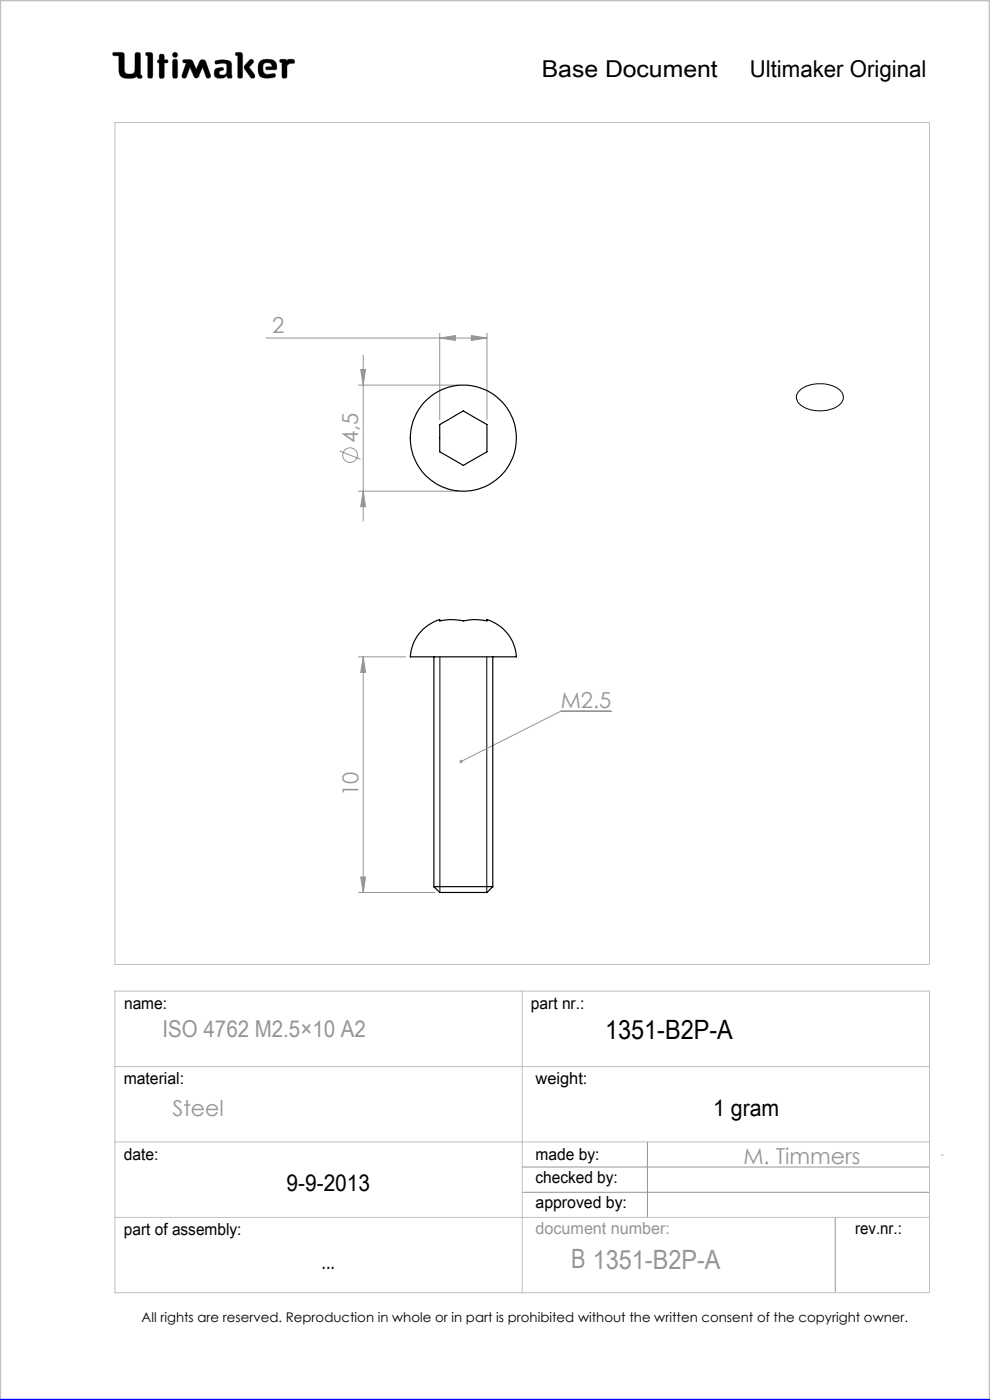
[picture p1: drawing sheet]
<svg xmlns="http://www.w3.org/2000/svg" width="210mm" height="297mm" viewBox="0 0 210 297" stroke-linecap="round" stroke-linejoin="round" font-family="sans-serif">
<g fill="none" stroke="#c0c0c0" stroke-width=".21">
<path d="M24 11.1h1.9l.4 .3 .2 3.9a1.51 1.51 0 0 0 2 0l.2-4a.77 .77 0 0 1 1 0l.1 4.6 .3 .1a.39 .39 0 0 1-.3 .6l-.6-.1-.1-.3-.9 .4-2.1-.1-.6-.5-.3-1.5v-2.7h-1a.39 .39 0 0 1-.3-.2 .39 .39 0 0 1 .1-.5zM31 11.1l1.2 .1 .2 .4-.1 4.8a.6 .6 0 0 1-.6 .2 .6 .6 0 0 1-.4-.5v-4.3l-.4-.1zM33.8 12.7v-1.1a.6 .6 0 0 1 .7-.1 .6 .6 0 0 1 .4 .5v.7h.6a.37 .37 0 0 1 0 .6l-.6 .1-.1 3.1a.6 .6 0 0 1-.6 .1 .6 .6 0 0 1-.4-.5v-2.7M33.8 12.7h.1M33.8 13.4h.1M33.8 15.7h.1M33.8 12.7h-.3l-.1 .3v.2l.4 .2M36.7 11.3l.4-.2 .4 .2 .2 .3-.2 .4-.4 .2-.4-.2-.1-.4zM36.8 12.6h.7l.2 .5v3l-.2 .5h-.7l-.2-.5v-3zM38.9 12.7h1.6l.5 .4 .6 1.6 .7-1.6 .5-.4 .6 .1 1.3 3.1-.1 .5a.53 .53 0 0 1-.5 .2 .53 .53 0 0 1-.4-.3l-.7-2-1 2.1-.4 .2-.4-.2-.9-2.1-.7 2a.54 .54 0 0 1-.5 .3 .54 .54 0 0 1-.5-.2v-.5l.9-2.5-.7-.2zM42.1 16.3h.1M45.6 12.9a3.7 3.7 0 0 1 3.4 .3l.1 .5 .1 2.7a.64 .64 0 0 1-1-.2l-1 .4-1.2-.1a1.15 1.15 0 0 1 0-2l1-.2 .3 .1 .1 .4-.8 .3-.1 .6 .2 .1 .8 .1 .4-.2 .2-.6-.1-1.5a2.59 2.59 0 0 0-2 0l-.4-.2z"/>
<path d="M50 11.1l1.3 .1 .2 .4-.1 4.8a.57 .57 0 0 1-.6 .2 .57 .57 0 0 1-.4-.5v-4.3l-.4-.1zM52.9 12.8l.4-.2 .4 .1 .1 .4-1 1.1 1.2 1.6 .1 .5-.2 .3h-.4l-.4-.2-1.3-2 .1-.6zM55 13.3a2.62 2.62 0 0 1 3.5-.1l.2 1.1-.1 .5h-2l-.3-.2 .1-.4 1.3-.1-.2-.5-.3-.2-.9-.1-.4 .4-.1 1.1 .2 .6 .8 .4 1.5-.2 .1 .1v.6a3.8 3.8 0 0 1-3.3-.1 3.2 3.2 0 0 1-.1-2.9zM56.6 14.8h.1M59.4 12.6h1.2l.3 .3a1.21 1.21 0 0 1 1.5-.2v.7l-.9 .1-.6 .4-.1 2.5a.6 .6 0 0 1-.6 .2 .6 .6 0 0 1-.4-.5v-2.8l-.5-.2zM24.4 26h172.8v178.6h-172.8zM24.4 210.3h172.8v63.9h-172.8zM110.8 210.3v63.9M24.4 226.3h172.8M24.4 242.2h172.8M24.4 258.3h172.8"/>
</g>
<g fill="none" stroke="#959595" stroke-width=".21">
<path d="M56.4 71.7h46.9M76.5 78.4h1l-.5 3.3zM77 75.3v35.3M93.3 71.7l3.3-.5v1zM93.3 70.7v18.4M100 71.2l3.3 .5-3.3 .5zM103.3 70.7v18.4M72 95.7l4.5 1.7M76 81.7h21.3M76 104.2h21.3M77 104.2l.5 3.3h-1zM76 139.3h10"/>
<path d="M77 139.3l.5 3.4h-1zM77 139.3v50M129.6 150.9h-10.7l-21.1 10.6M76 189.3h16.3M76.5 186.1h1l-.5 3.2zM110.8 247.6h86.4M110.8 252.9h86.4M137.3 242.2v16.1M177.2 258.3v15.9M199.7 245h.3"/>
<circle cx="74.3" cy="96.6" r="1.55"/>
</g>
<path d="M0 297v-297h210v297" fill="none" stroke="#c0c0c0" stroke-width=".5"/>
<path d="M0 297h210" fill="none" stroke="#00f" stroke-width=".5"/>
<path d="M45.7 12.9l-.1 .5 .2 .2 1.2-.2 .9 .1 .2 .3-.1 1.4a.84 .84 0 0 1-.6 .7 .84 .84 0 0 1-.9-.3l.1-.4 .4-.2a.36 .36 0 0 0 .4-.4 .36 .36 0 0 0-.4-.3 1.23 1.23 0 0 0-1.6 1 1.07 1.07 0 0 0 .3 1.1 1.07 1.07 0 0 0 1.1 .2h.6l.3-.2a.28 .28 0 0 1 .4-.3 .28 .28 0 0 1 .2 .4 .57 .57 0 0 0 .6 .2 .57 .57 0 0 0 .3-.6l-.1-2.4a1.23 1.23 0 0 0-1.5-1zM50 11.1v.6l.4 .1v4.6l.3 .2h.5l.3-.3v-4.8l-.4-.4zM53 12.7l-1.2 1.3v.5l1.4 2 .6 .1 .2-.2v-.6l-1.2-1.6 1-.9v-.4l-.4-.3zM55.2 12.9a2.9 2.9 0 0 0 .1 3.4l.5 .2 1 .1 1.4-.2 .3-.2-.1-.5-.2-.1-1.4 .2-.6-.2-.3-.4-.1-.5a.99 .99 0 0 1 .7-1.3 .99 .99 0 0 1 1.2 .7l-1.2 .1-.2 .4 .3 .2h1.5a.51 .51 0 0 0 .6-.1 .51 .51 0 0 0 0-.6 1.62 1.62 0 0 0-2-1.5l-1.1 .1zM59.4 12.6l-.1 .6 .5 .1v3l.2 .3h.6l.3-.4v-2.3l.6-.4 .9-.1 .1-.5-.3-.3h-1l-.3 .3-.4-.3zM36.7 12.7l-.1 .3v3.4l.2 .2h.7l.2-.3v-3.4l-.2-.3zM36.6 11.6a.56 .56 0 0 0 1.1 0 .56 .56 0 0 0-1.1 0zM33.8 11.6v1.1l-.4 .2v.4l.4 .1v2.9l.2 .3h.5l.4-.4v-2.8l.7-.1 .1-.4-.3-.2h-.5v-.8l-.2-.4h-.6zM31 11.1l-.1 .6 .4 .1v4.5l.3 .3h.5l.3-.5v-4.7l-.4-.3zM38.8 12.7v.5l.7 .2-.9 2.5 .1 .6 .5 .1 .3-.2 .8-2.1 .9 2.1 .3 .2h.3l.3-.2 .9-2.1 .7 2.1 .6 .2 .4-.2v-.5l-1-2.8-.3-.4h-.7l-.3 .2-.8 1.8-.9-1.9-.4-.2zM24 11.2v.6h1.2v2.7a1.76 1.76 0 0 0 2.2 2.1h.9l.8-.4 .3 .4h.6l.2-.2-.1-.4-.3-.1v-4.4l-.4-.4h-.5l-.3 .4v3.4a.81 .81 0 0 1-1.1 .8h-.1a.86 .86 0 0 1-1-1.1l-.1-3.3-.4-.2z" fill-rule="evenodd" fill="#000"/>
<path d="M169.5 82.9a7.2 7.2 0 0 1 8.8 0 2.07 2.07 0 0 1-.9 3.4 7.2 7.2 0 0 1-8-.8l-.2-.3a1.84 1.84 0 0 1 .3-2.3zM93.3 139.3v50M103.3 139.3v50" fill="none" stroke="#000" stroke-width=".21"/>
<g fill="#959595">
<path d="M97.6 161.3a.34 .34 0 0 1 .5 .1 .34 .34 0 0 1-.1 .4 .34 .34 0 0 1-.5-.1l.3-.2-.3 .2z"/>
<path d="M100 71.2l3.3 .5-3.3 .5zM93.3 71.7l3.3-.5v1z"/>
<path d="M76.5 186.1h1l-.5 3.2zM77 139.3l.5 3.4h-1z"/>
<path d="M76.5 78.4h1l-.5 3.3zM77 104.2l.5 3.3h-1z"/>
</g>
<g fill="none" stroke="#000" stroke-width=".25">
<path d="M93.3 90.1l5-2.9 5 2.9v5.7l-5 2.9-5-2.9zM89.8 133.4l2.2-1.5 1.3-.5v.3a11 11 0 0 1 5 0 11 11 0 0 1 5 0v-.3a8.7 8.7 0 0 1 6.2 7.9h-22.4a7.6 7.6 0 0 1 2.3-5.4zM92 139.3v48.8M104.5 139.3v48.8M92 188.1h12.5M92 188.1l1.3 1.2h10l1.2-1.2"/>
<circle cx="98.3" cy="93" r="11.3"/>
</g>
<text font-size="5.6" x="128.4" y="220.3">1351-B2P-A</text>
<text font-size="5.6" fill="#959595" x="121.1" y="269.1">B 1351-B2P-A</text>
<g font-size="4.9">
<text x="114.9" y="16.4">Base Document</text>
<text x="159" y="16.3">Ultimaker Original</text>
<text x="151.3" y="236.7">1 gram</text>
<text x="60.8" y="252.7">9-9-2013</text>
<text x="68.2" y="269.3">...</text>
</g>
<text font-size="4.9" fill="#959595" x="34.5" y="219.9">ISO 4762 M2.5×10 A2</text>
<g font-size="4.7" fill="#959595">
<text x="57.8" y="70.7">2</text>
<text x="76" y="94" transform="rotate(-90 76 94)">4,5</text>
<text x="119" y="150.2">M2.5</text>
<text x="76" y="168.9" transform="rotate(-90 76 168.9)">10</text>
<text x="36.6" y="236.7">Steel</text>
<text x="157.7" y="246.9">M. Timmers</text>
</g>
<g font-size="3.5">
<text x="26.3" y="214.1">name:</text>
<text x="112.6" y="214">part nr.:</text>
<text x="26.2" y="229.9">material:</text>
<text x="113.6" y="229.9">weight:</text>
<text x="26.3" y="246">date:</text>
<text x="113.6" y="246">made by:</text>
<text x="113.6" y="251.1">checked by:</text>
<text x="113.6" y="256.3">approved by:</text>
<text x="26.3" y="262">part of assembly:</text>
<text x="181.4" y="261.9">rev.nr.:</text>
</g>
<text font-size="3.5" fill="#959595" x="113.6" y="261.8">document number:</text>
<text font-size="2.8" x="30" y="280.4">All rights are reserved. Reproduction in whole or in part is prohibited without the written consent of the copyright owner.</text>
</svg>
